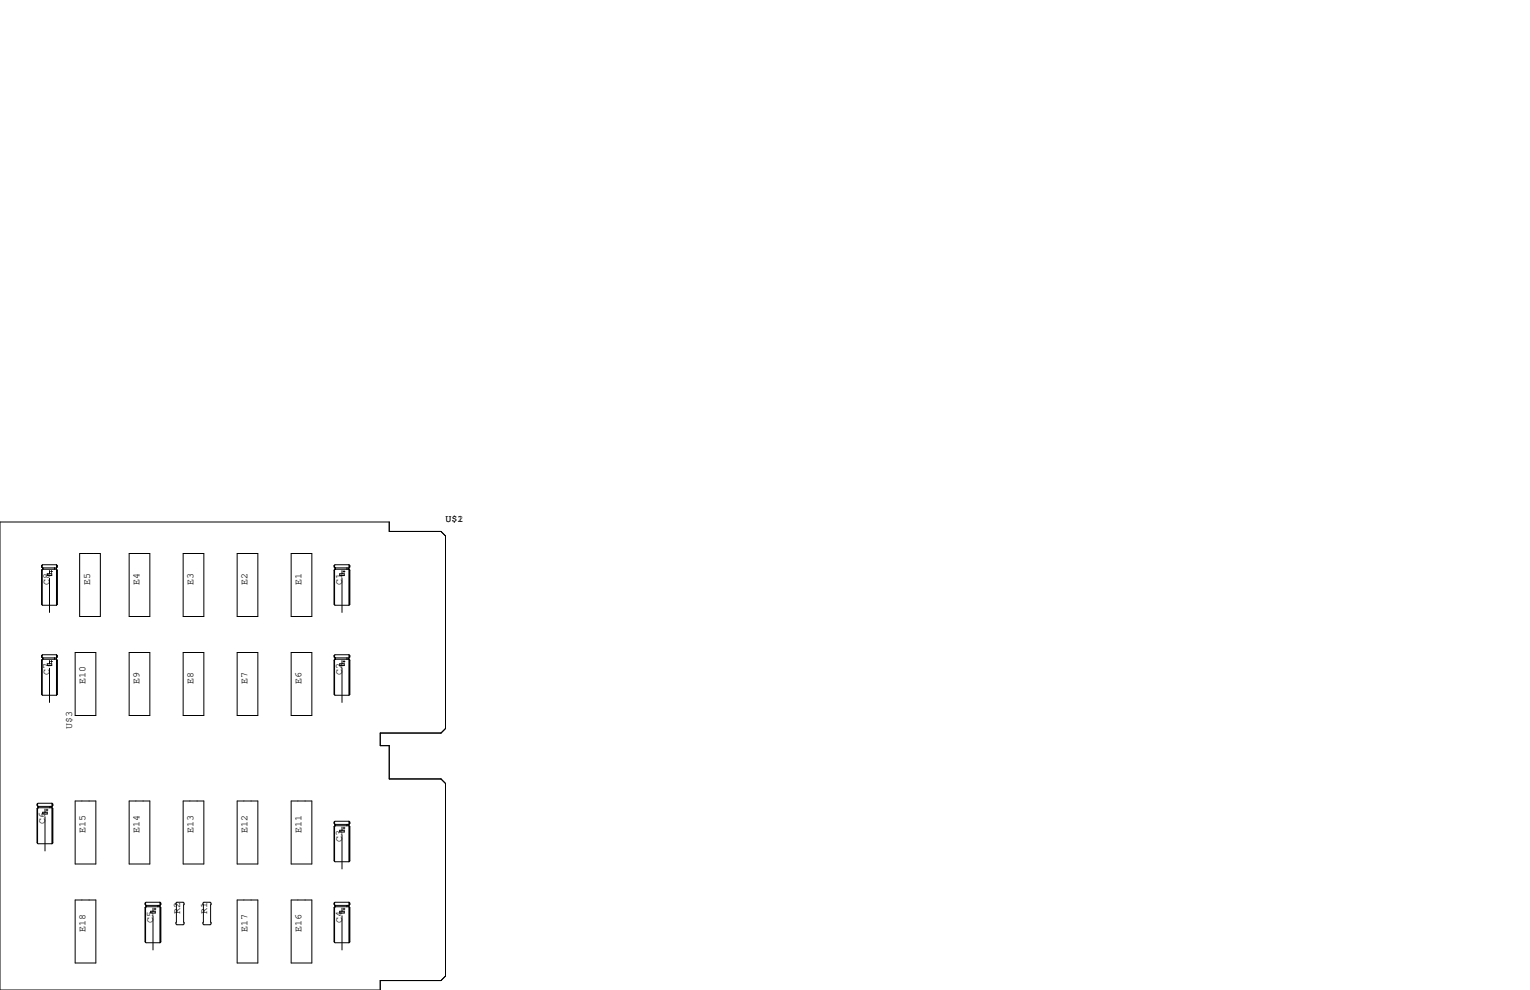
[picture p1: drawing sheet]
<svg xmlns="http://www.w3.org/2000/svg" width="432mm" height="279mm" viewBox="0 0 432 279" stroke-linecap="round" stroke-linejoin="round" font-family="sans-serif">
<g fill="none" stroke="#000" stroke-width=".28">
<path d="M0 147.3h109.9v2.7h14.6l1.2 1.3v54.3l-1.2 1.3h-17.2v3.5h2.6v9.4h14.6l1.2 1.3v54.4l-1.2 1.2h-17.2v2.7h-107.3zM11.7 159.6h.1M11.7 159.6v.4l.3 .3M11.9 159.5v.6M15.9 159.4h-3.9l-.3 .2M15.9 159.4l.3 .2v.4l-.3 .3h-3.9M15.9 159.4v11.4M16.1 159.6v.4M22.5 156.2h5.8v17.8h-5.8zM36.4 156.2h5.9v17.8h-5.9zM51.7 156.2h5.8v17.8h-5.8zM66.9 156.2h5.9v17.8h-5.9z"/>
<path d="M82.2 156.2h5.8v17.8h-5.8zM94.3 159.6v.4l.3 .3M94.3 159.6h.1M94.4 159.5v.6M98.5 159.4h-3.9l-.3 .2M98.5 159.4l.2 .2v.4l-.2 .3h-3.9M98.5 159.4v11.4M98.6 159.6v.4M11.7 160.9v9.7l.3 .2h3.9M11.7 160.9h.1M11.9 160.8v9.9M12 160.7h3.9l.3 .2v9.7l-.3 .2"/>
<path d="M12 160.3v.4M12 160.7l-.3 .2M12.1 160.3v.4M13.3 161.9h1.3v.5h-1.3zM14 161v.9M14 163.2v9.6M14.3 161.3h.5M14.5 161v.5M15.4 160.3v.4M15.8 160.4v.1M16.1 160.9v9.7M94.3 160.9v9.7l.3 .2h3.9"/>
<path d="M94.3 160.9h.1M94.4 160.8v9.9M94.6 160.7h3.9l.2 .2v9.7l-.2 .2M94.6 160.3v.4M94.6 160.7l-.3 .2M94.7 160.3v.4M95.9 161.9h1.3v.5h-1.3zM96.5 161v.9M96.5 163.2v9.6M96.8 161.3h.5M97.1 161v.5M97.9 160.3v.4"/>
<path d="M98.4 160.4v.1M98.6 160.9v9.7M11.7 186.3v9.7l.3 .2h3.9M11.7 186.3h.1M11.7 185h.1M11.7 185v.4l.3 .3M11.9 184.9v.6M11.9 186.2v9.9M12 186.1h3.9l.3 .2v9.7l-.3 .2M12 185.7v.4M12 186.1l-.3 .2M12.1 185.7v.4"/>
<path d="M13.3 187.3h1.3v.5h-1.3zM14 186.4v.9M14 188.6v9.6M14.3 186.7h.5M14.5 186.4v.5M15.4 185.7v.4M15.8 185.8v.1M15.9 184.8h-3.9l-.3 .2M15.9 184.8l.3 .2v.4l-.3 .3h-3.9M15.9 184.8v11.4M16.1 185v.4M16.1 186.3v9.7"/>
<path d="M21.2 184.1h5.9v17.8h-5.9zM36.4 184.1h5.9v17.8h-5.9zM51.7 184.1h5.8v17.8h-5.8zM66.9 184.1h5.9v17.8h-5.9zM82.2 184.1h5.8v17.8h-5.8zM94.3 185v.4l.3 .3M94.3 186.3v9.7l.3 .2h3.9M94.3 186.3h.1M94.3 185h.1M94.4 184.9v.6M94.4 186.2v9.9M94.6 186.1h3.9l.2 .2v9.7l-.2 .2"/>
<path d="M94.6 185.7v.4M94.6 186.1l-.3 .2M94.7 185.7v.4M95.9 187.3h1.3v.5h-1.3zM96.5 186.4v.9M96.5 188.6v9.6M96.8 186.7h.5M97.1 186.4v.5M97.9 185.7v.4M98.4 185.8v.1M98.5 184.8l.2 .2v.4l-.2 .3h-3.9M98.5 184.8v11.4"/>
<path d="M98.5 184.8h-3.9l-.3 .2M98.6 185v.4M98.6 186.3v9.7M10.5 226.9v.4l.2 .3M10.5 228.2v9.7l.2 .2h4M10.5 228.2h.1M10.5 226.9h.1M10.6 226.8v.7M10.6 228.1v9.9M10.7 228h4l.2 .2v9.7l-.2 .2M10.7 227.6v.4M10.7 228l-.2 .2"/>
<path d="M10.8 227.6v.4M10.9 227.6v.4M12.1 229.2h1.2v.5h-1.2zM12.7 228.3v.9M12.7 230.5v9.7M13 228.6h.5M13.3 228.3v.6M14.1 227.6v.4M14.5 227.7v.1M14.7 226.7h-4l-.2 .2M14.7 226.7l.2 .2v.4l-.2 .3h-4M14.7 226.7v11.4"/>
<path d="M14.8 226.9v.4M14.8 228.2v9.7M21.2 226.1h5.9v17.7h-5.9zM36.4 226.1h5.9v17.7h-5.9zM51.7 226.1h5.8v17.7h-5.8zM66.9 226.1h5.9v17.7h-5.9zM82.2 226.1h5.8v17.7h-5.8zM94.3 232v.4l.3 .3M94.3 233.3v9.7l.3 .2h3.9M94.3 233.3h.1M94.3 232h.1M94.4 231.9v.6"/>
<path d="M94.4 233.2v9.9M94.6 233h3.9l.2 .3v9.7l-.2 .2M94.6 232.7v.3M94.6 233l-.3 .3M94.7 232.7v.3M95.9 234.3h1.3v.5h-1.3zM96.5 233.4v.9M96.5 235.6v9.6M96.8 233.7h.5M97.1 233.4v.5M97.9 232.7v.3M98.4 232.8v.1"/>
<path d="M98.5 231.8l.2 .2v.4l-.2 .3h-3.9M98.5 231.8v11.4M98.5 231.8h-3.9l-.3 .2M98.6 232v.4M98.6 233.3v9.7M21.2 254h5.9v17.8h-5.9zM41 256.2v9.6l.2 .3h3.9M41 256.2h.1M41 254.9h.1M41 254.9v.4l.2 .2M41.1 254.8v.6M41.1 256v9.9"/>
<path d="M41.2 255.9h3.9l.3 .3v9.6l-.3 .3M41.2 255.5v.4M41.2 255.9l-.2 .3M41.3 255.5v.4M42.5 257.2h1.3v.5h-1.3zM43.2 256.3v.9M43.2 258.4v9.7M43.5 256.5h.5M43.8 256.3v.5M44.6 255.5v.4M45 255.7v.1M45.1 254.6h-3.9l-.2 .3"/>
<path d="M45.1 254.6l.3 .3v.4l-.3 .2h-3.9M45.1 254.6v11.5M45.3 254.9v.4M45.3 256.2v9.6M49.7 254.9l.2-.3h1.8l.2 .3v5.8l-.2 .3h-1.8l-.2-.3zM57.3 254.9l.2-.3h1.8l.3 .3v5.8l-.3 .3h-1.8l-.2-.3zM66.9 254h5.9v17.8h-5.9zM82.2 254h5.8v17.8h-5.8zM94.3 254.9v.4l.3 .2M94.3 256.2v9.6l.3 .3h3.9M94.3 256.2h.1M94.3 254.9h.1"/>
<path d="M94.4 254.8v.6M94.4 256v9.9M94.6 255.9h3.9l.2 .3v9.6l-.2 .3M94.6 255.5v.4M94.6 255.9l-.3 .3M94.7 255.5v.4M95.9 257.2h1.3v.5h-1.3zM96.5 256.3v.9M96.5 258.4v9.7M96.8 256.5h.5M97.1 256.3v.5M97.9 255.5v.4"/>
<path d="M98.4 255.7v.1M98.5 254.6h-3.9l-.3 .3M98.5 254.6l.2 .3v.4l-.2 .2h-3.9M98.5 254.6v11.5M98.6 254.9v.4M98.6 256.2v9.6"/>
</g>
<g font-size="2.8">
<text x="125.7" y="147.3">U$1</text>
<text x="129.1" y="147.3">2</text>
<text x="14" y="165.1" transform="rotate(-90 14 165.1)">C8</text>
<text x="25.4" y="165.1" transform="rotate(-90 25.4 165.1)">E5</text>
<text x="39.4" y="165.1" transform="rotate(-90 39.4 165.1)">E4</text>
<text x="54.6" y="165.1" transform="rotate(-90 54.6 165.1)">E3</text>
<text x="69.8" y="165.1" transform="rotate(-90 69.8 165.1)">E2</text>
<text x="85.1" y="165.1" transform="rotate(-90 85.1 165.1)">E1</text>
<text x="96.5" y="165.1" transform="rotate(-90 96.5 165.1)">C1</text>
<text x="14" y="190.5" transform="rotate(-90 14 190.5)">C7</text>
<text x="96.5" y="190.5" transform="rotate(-90 96.5 190.5)">C2</text>
<text x="24.1" y="193" transform="rotate(-90 24.1 193)">E10</text>
<text x="39.4" y="193" transform="rotate(-90 39.4 193)">E9</text>
<text x="54.6" y="193" transform="rotate(-90 54.6 193)">E8</text>
<text x="69.8" y="193" transform="rotate(-90 69.8 193)">E7</text>
<text x="85.1" y="193" transform="rotate(-90 85.1 193)">E6</text>
<text x="20.3" y="205.7" transform="rotate(-90 20.3 205.7)">U$3</text>
<text x="12.7" y="232.4" transform="rotate(-90 12.7 232.4)">C6</text>
<text x="24.1" y="234.9" transform="rotate(-90 24.1 234.9)">E15</text>
<text x="39.4" y="234.9" transform="rotate(-90 39.4 234.9)">E14</text>
<text x="54.6" y="234.9" transform="rotate(-90 54.6 234.9)">E13</text>
<text x="69.8" y="234.9" transform="rotate(-90 69.8 234.9)">E12</text>
<text x="85.1" y="234.9" transform="rotate(-90 85.1 234.9)">E11</text>
<text x="96.5" y="237.5" transform="rotate(-90 96.5 237.5)">C3</text>
<text x="50.8" y="257.8" transform="rotate(-90 50.8 257.8)">R2</text>
<text x="58.4" y="257.8" transform="rotate(-90 58.4 257.8)">R1</text>
<text x="24.1" y="262.9" transform="rotate(-90 24.1 262.9)">E18</text>
<text x="43.2" y="260.3" transform="rotate(-90 43.2 260.3)">C5</text>
<text x="69.8" y="262.9" transform="rotate(-90 69.8 262.9)">E17</text>
<text x="85.1" y="262.9" transform="rotate(-90 85.1 262.9)">E16</text>
<text x="96.5" y="260.3" transform="rotate(-90 96.5 260.3)">C4</text>
</g>
</svg>
